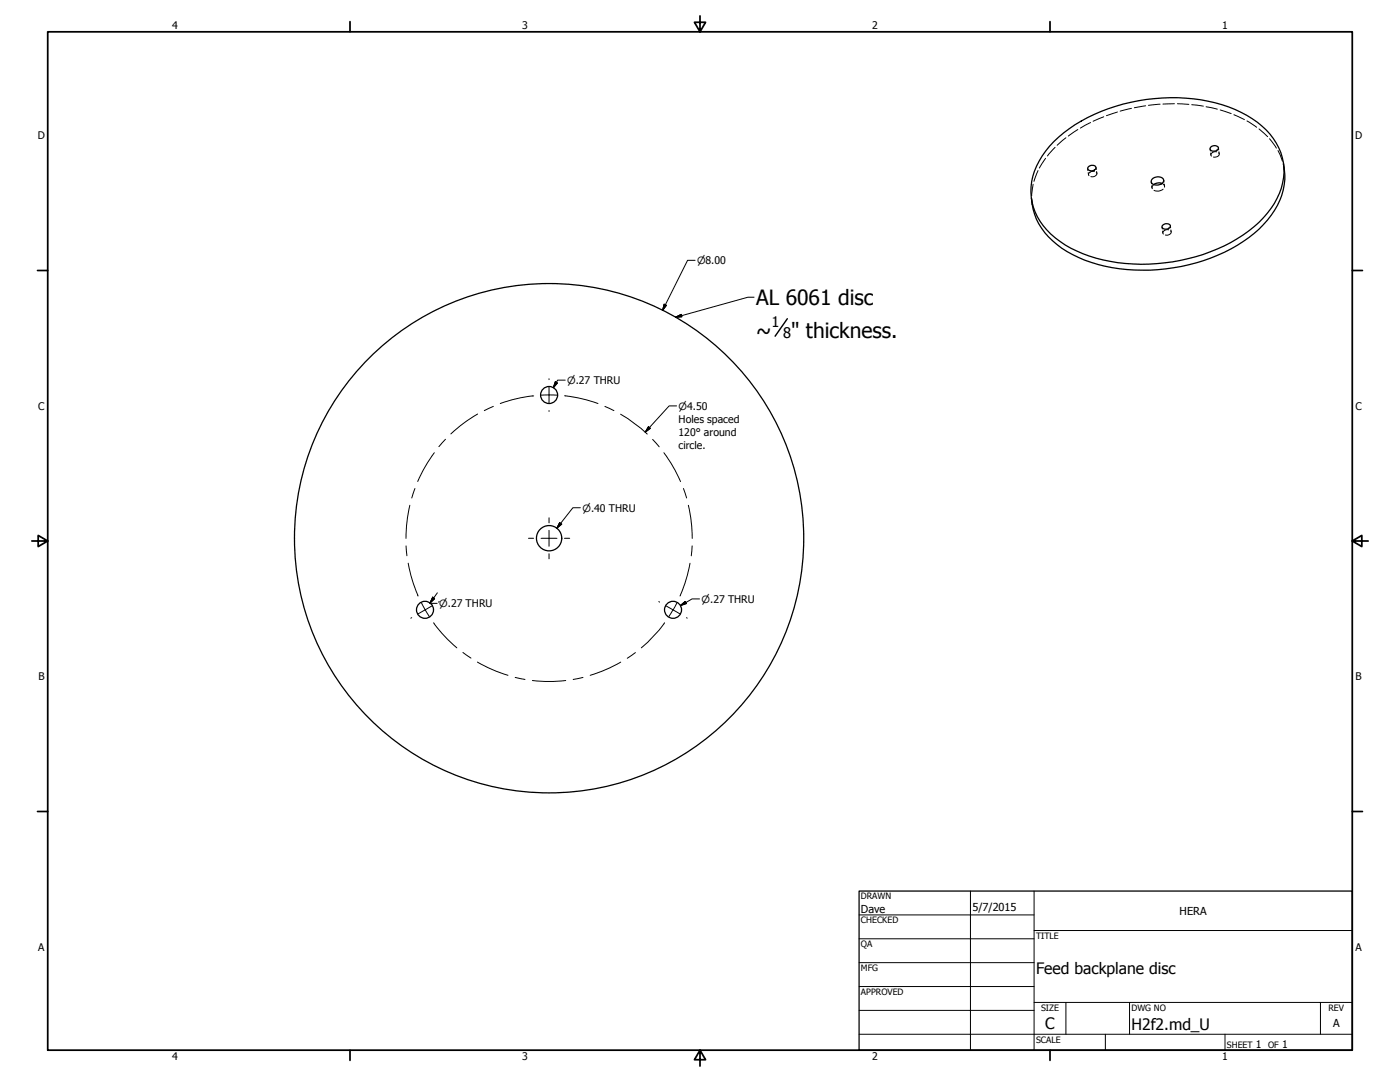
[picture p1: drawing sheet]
<svg xmlns="http://www.w3.org/2000/svg" width="559mm" height="432mm" viewBox="0 0 559 432" stroke-linecap="round" stroke-linejoin="round" font-family="sans-serif">
<!-- layer: Visible (ANSI) -->
<g fill="none" stroke="#000" stroke-width=".51">
<path d="M420.6 56.5a66.1 66.1 0 0 1 40.1-17.1 61.7 61.7 0 0 1 39.1 8 24.7 24.7 0 0 1 12.5 23.6 34.3 34.3 0 0 1-16.2 22.9 73.7 73.7 0 0 1-63.8 7.4 33.3 33.3 0 0 1-19.2-16.8 23.9 23.9 0 0 1 4.3-24.2zM483.4 58.5l1.5-.4a1.1 1.1 0 0 1 1.4 .9 1.1 1.1 0 0 1-1.1 1.3h-1.1a.98 .98 0 0 1-1-.6 .98 .98 0 0 1 .3-1.2zM434.3 66.7a1.91 1.91 0 0 1 3.2 .2 1.74 1.74 0 0 1-1.6 1.3 1.74 1.74 0 0 1-1.8-1.1zM459.8 71.6a2.98 2.98 0 0 1 4.6 .2 2.71 2.71 0 0 1-4.1 1.8 1.31 1.31 0 0 1-.5-2zM463.8 73.2l-1.7-.2-1.6 .7M512.3 65.3a26.5 26.5 0 0 1-8 24.3 64.1 64.1 0 0 1-39.1 17.7 63.6 63.6 0 0 1-39.3-6.9 26.7 26.7 0 0 1-14.2-21.3M463.9 90a1.98 1.98 0 0 1 3.3 .2 1.8 1.8 0 0 1-1.6 1.2 1.8 1.8 0 0 1-1.8-1zM224.2 214.8a5 5 0 0 0-7.3-4.5 5 5 0 0 0-.8 8.5 5 5 0 0 0 8-3.1l.1-.9"/>
<circle cx="219.2" cy="157.6" r="3.4"/>
<circle cx="219.2" cy="214.8" r="101.6"/>
<circle cx="169.6" cy="243.4" r="3.4"/>
<circle cx="268.6" cy="243.4" r="3.4"/>
</g>
<!-- layer: Hidden (ANSI) -->
<g fill="none" stroke="#000" stroke-width=".4">
<path d="M421.1 58.8l-3 3.4M425.4 55l-3.4 3M430.2 51.7l-3.8 2.6M435.3 48.9l-4.1 2.2M440.6 46.6l-4.3 1.8M446 44.7l-4.4 1.5M451.6 43.2l-4.5 1.2M457.3 42.2l-4.5 .8M463 41.6l-4.6 .4M468.8 41.4l-4.6 .1M470 41.4l4.5 .3M475.7 41.8l4.6 .6"/>
<path d="M481.4 42.6l4.5 1M483 59.4l.1 .9M486.3 59l.1 .8M487 43.9l4.4 1.4M492.5 45.8l4.2 2M497.7 48.3l3.9 2.5M502.5 51.4l3.5 3.1M506.7 55.4l2.8 3.7M411.8 79.2l.2 2.3M412.4 73.5l-.6 4.6M414.3 68.1l-1.6 4.3M417.3 63.2l-2.5 3.9"/>
<path d="M434.1 67.3l.1 .8M434.3 68.9l.2 .8M436.8 68.5a1.51 1.51 0 0 0-1.6 .1 1.51 1.51 0 0 0-.5 1.5M437.5 66.9l.1 .7M437.6 68.8l.2 .7-.5 .6-.9 .4h-1M437.7 68.5l.1 .7M459.5 72.6l.1 .7M459.7 74.2l.1 .8M460.5 73.7a1.31 1.31 0 0 0-.6 1.6M463.8 73.2a1.19 1.19 0 0 1 1 1.5M464.2 75.5l-1.7 .8-1.9-.4M464.5 71.9l.1 .8"/>
<path d="M464.7 73.5l.1 .8M483.2 61.1l.1 .7M485.6 60.6a1.61 1.61 0 0 0-2.2 1.6l.2 .1M486.5 61a1.49 1.49 0 0 1-.5 1.5 1.49 1.49 0 0 1-1.7 .2M486.5 60.6l.2 .8M510.1 60.1l1.8 4.2M512.2 65.5l.4 2.2M463.8 90.6l.1 .8M464.1 92.2v.8M466.5 91.7a1.61 1.61 0 0 0-2.3 1.6l.2 .1M467.2 90.1v.8M467.3 92.1a1.47 1.47 0 0 1-.5 1.6 1.47 1.47 0 0 1-1.7 .1"/>
<path d="M467.4 91.8l.1 .7"/>
</g>
<!-- layer: Border (ANSI) -->
<g fill="none" stroke="#000" stroke-width=".7">
<path d="M19 12.7h520.8v406.4h-520.8zM139.7 8.6v4.1M279.4 6.3v6.4l-2.2-3.8h4.4l-2.2 3.8M419.1 8.6v4.1M15 107.9h4M539.8 107.9h4M12.7 215.9h6.3l-3.8-2.2v4.4l3.8-2.2M539.8 215.9l3.8 2.2v-4.4l-3.8 2.2h6.3M15 323.8h4M539.8 323.8h4M139.7 419.1v4.1M279.4 419.1l2.2 3.8h-4.4l2.2-3.8v6.3"/>
<path d="M419.1 419.1v4.1"/>
</g>
<!-- layer: Title (ANSI) -->
<g fill="none" stroke="#000" stroke-width=".4">
<path d="M387.3 355.6v63.5M412.7 355.6v63.5M342.9 365.1h69.8M342.9 374.6h69.8M412.7 371.3h127.1M342.9 384.2h69.8M342.9 393.7h69.8M342.9 412.7h196.9M342.9 403.2h69.8M412.7 400h127.1M425.4 400v12.7M441.2 412.7v6.4"/>
<path d="M450.8 400v12.7M488.9 412.7v6.4M527 400v12.7"/>
</g>
<path d="M342.9 355.6h196.9v63.5h-196.9z" fill="none" stroke="#000" stroke-width=".51"/>
<!-- layer: Symbol (ANSI) -->
<path d="M301 118.6h-2.5l-28.9 8M269.6 126.6l2.3-1.1 .3 .9zM221.7 152.3l.8 .5-1.6 1.9zM225.6 151.7h-3l-1.7 3M223.4 208.6l.8 .6-2 1.6zM231.6 202.6h-2.9l-6.5 8.2M172.7 238.3l.8 .7-1.9 1.7zM174.6 236.6l-3.1 4.2h3M279.2 239h-3l-4.6 2.7M271.6 241.7l1.9-1.7 .5 .9z" fill="none" stroke="#000" stroke-width=".4"/>
<path d="M269.6 126.6l2.3-1.1zM269.6 126.6l2.3-1.1 .3 .9zM221.7 152.3l-.8 2.4zM221.7 152.3l.8 .5-1.6 1.9zM223.4 208.6l-1.2 2.2zM223.4 208.6l.8 .6-2 1.6zM172.7 238.3l-1.1 2.4zM172.7 238.3l.8 .7-1.9 1.7zM271.6 241.7l1.9-1.7zM271.6 241.7l1.9-1.7 .5 .9z" fill="#000" stroke="#000" stroke-width=".4"/>
<!-- layer: Center Mark (ANSI) -->
<g fill="none" stroke="#000" stroke-width=".4">
<path d="M219.1 151.1v.4M219.1 154.5v6.3M219.1 163.8v.4M210.9 214.8h2.1M216 214.8h6.3M219.1 206.6v2.1M219.1 211.6v6.4M225.3 214.8h2.1M219.1 221v2M164.3 246.5l-.3 .2M172.4 241.8l-5.5 3.2M175.3 240.1l-.3 .2"/>
<path d="M263 240.1l.3 .2M265.9 241.8l5.5 3.2M274 246.5l.3 .2"/>
</g>
<!-- layer: Centerline (ANSI) -->
<g fill="none" stroke="#000" stroke-width=".4">
<path d="M212.6 158l-7.1 1.3-5.8 1.7M213 158h-.4M216 157.7h6.3M225.3 157.9l6.4 1.1 7 2M177.8 175.3l-2.6 3M190.6 165.2l-6 4.1-4.6 3.9M196.9 162.2l-3.6 1.7M241.4 162.2l3.7 1.7M247.7 165.3l5.1 3.3 5.6 4.6M260.5 175.3l2.6 3M165.6 195l-1.2 3.7M173.4 180.7l-4 6-2.7 5.5"/>
<path d="M265 180.7l3.3 5 3.3 6.5M272.8 194.9l1.3 3.8M162.1 217.8l.3 4M163.6 201.6l-1.2 7.2-.3 6M274.8 201.6l1 6 .5 7.3M276.3 217.9l-.4 3.9M162.9 224.8l1.4 5.9 2.6 7.2M275.4 224.8l-1.7 7-2.3 6.1M168.2 240.6l3.2 5.4M173.1 248.5l.2 .3M173.2 248.9l4.7 5.5 4.5 4.1M265.1 248.9l-3.9 4.6-5.2 5.1"/>
<path d="M265.3 248.5l-.3 .3M268.6 243.4l-1.6 2.7M270.2 240.6l-1.5 2.8M184.7 260.4l3.3 2.3M190.6 264.2l6.5 3.3 5.7 2M205.6 270.3l3.9 .9M212.5 271.6l7.3 .4 6-.4M232.7 270.4l-3.9 .8M247.8 264.2l-5.4 2.8-6.8 2.5M253.6 260.4l-3.2 2.3"/>
</g>
<!-- layer: Dimension (ANSI) -->
<path d="M277.4 103.9h-3l-9.9 20M265.1 121.4l.9 .5-1.5 2zM258.8 170.3l.8 .6-2 1.6zM270.1 162h-3l-9.5 10.5" fill="none" stroke="#000" stroke-width=".4"/>
<path d="M265.1 121.4l-.6 2.5zM265.1 121.4l.9 .5-1.5 2zM258.8 170.3l-1.2 2.2zM258.8 170.3l.8 .6-2 1.6z" fill="#000" stroke="#000" stroke-width=".4"/>
<!-- layer: Symbol (ANSI) -->
<path d="M314.3 127.2l-4.9 7" fill="none" stroke="#000" stroke-width=".57"/>
<g font-size="8.4">
<text x="301.8" y="121.8">AL 6061 disc</text>
<text x="301.8" y="135.1">~</text>
<text x="315.7" y="135.1">&quot; thickness.</text>
</g>
<g font-size="6.3">
<text x="413.5" y="388.6">Feed backplane disc</text>
<text x="417.2" y="410.6">C</text>
<text x="451.6" y="411.1">H2f2.md_U</text>
</g>
<g font-size="5.8">
<text x="307.9" y="130.7">1</text>
<text x="312.5" y="135.1">8</text>
</g>
<g font-size="4.4">
<text x="343.7" y="364.3">Dave</text>
<text x="388.1" y="363.7">5/7/2015</text>
<text x="470.9" y="365.1">HERA</text>
<text x="532.1" y="409.9">A</text>
</g>
<g font-size="4.2">
<text x="68.7" y="11.7">4</text>
<text x="208.4" y="11.7">3</text>
<text x="348.1" y="11.7">2</text>
<text x="487.8" y="11.7">1</text>
<text x="15.1" y="55.5">D</text>
<text x="540.9" y="55.5">D</text>
<text x="15.2" y="163.4">C</text>
<text x="541" y="163.4">C</text>
<text x="270.8" y="169">Holes spaced</text>
<text x="270.8" y="174">120° around</text>
<text x="270.8" y="179">circle.</text>
<text x="15.3" y="271.4">B</text>
<text x="541.1" y="271.4">B</text>
<text x="15.2" y="379.3">A</text>
<text x="541" y="379.3">A</text>
<text x="501.3" y="418.3">1</text>
<text x="511.8" y="418.3">1</text>
<text x="68.7" y="423.2">4</text>
<text x="208.4" y="423.2">3</text>
<text x="348.1" y="423.2">2</text>
<text x="487.8" y="423.2">1</text>
</g>
<g font-size="4">
<text x="278.3" y="105.3">⌀8.00</text>
<text x="226.4" y="153.2">⌀.27 THRU</text>
<text x="270.8" y="163.4">⌀4.50</text>
<text x="232.5" y="204.2">⌀.40 THRU</text>
<text x="175.3" y="242.3">⌀.27 THRU</text>
<text x="280" y="240.5">⌀.27 THRU</text>
</g>
<g font-size="3.5">
<text x="343.7" y="358.9">DRAWN</text>
<text x="343.7" y="368.5">CHECKED</text>
<text x="413.5" y="374.6">TITLE</text>
<text x="343.7" y="378">QA</text>
<text x="343.7" y="387.5">MFG</text>
<text x="343.7" y="397.1">APPROVED</text>
<text x="415.5" y="403.4">SIZE</text>
<text x="451.6" y="403.4">DWG NO</text>
<text x="530.3" y="403.4">REV</text>
<text x="413.5" y="416.1">SCALE</text>
<text x="489.7" y="418.3">SHEET</text>
<text x="506.2" y="418.3">OF</text>
</g>
</svg>
